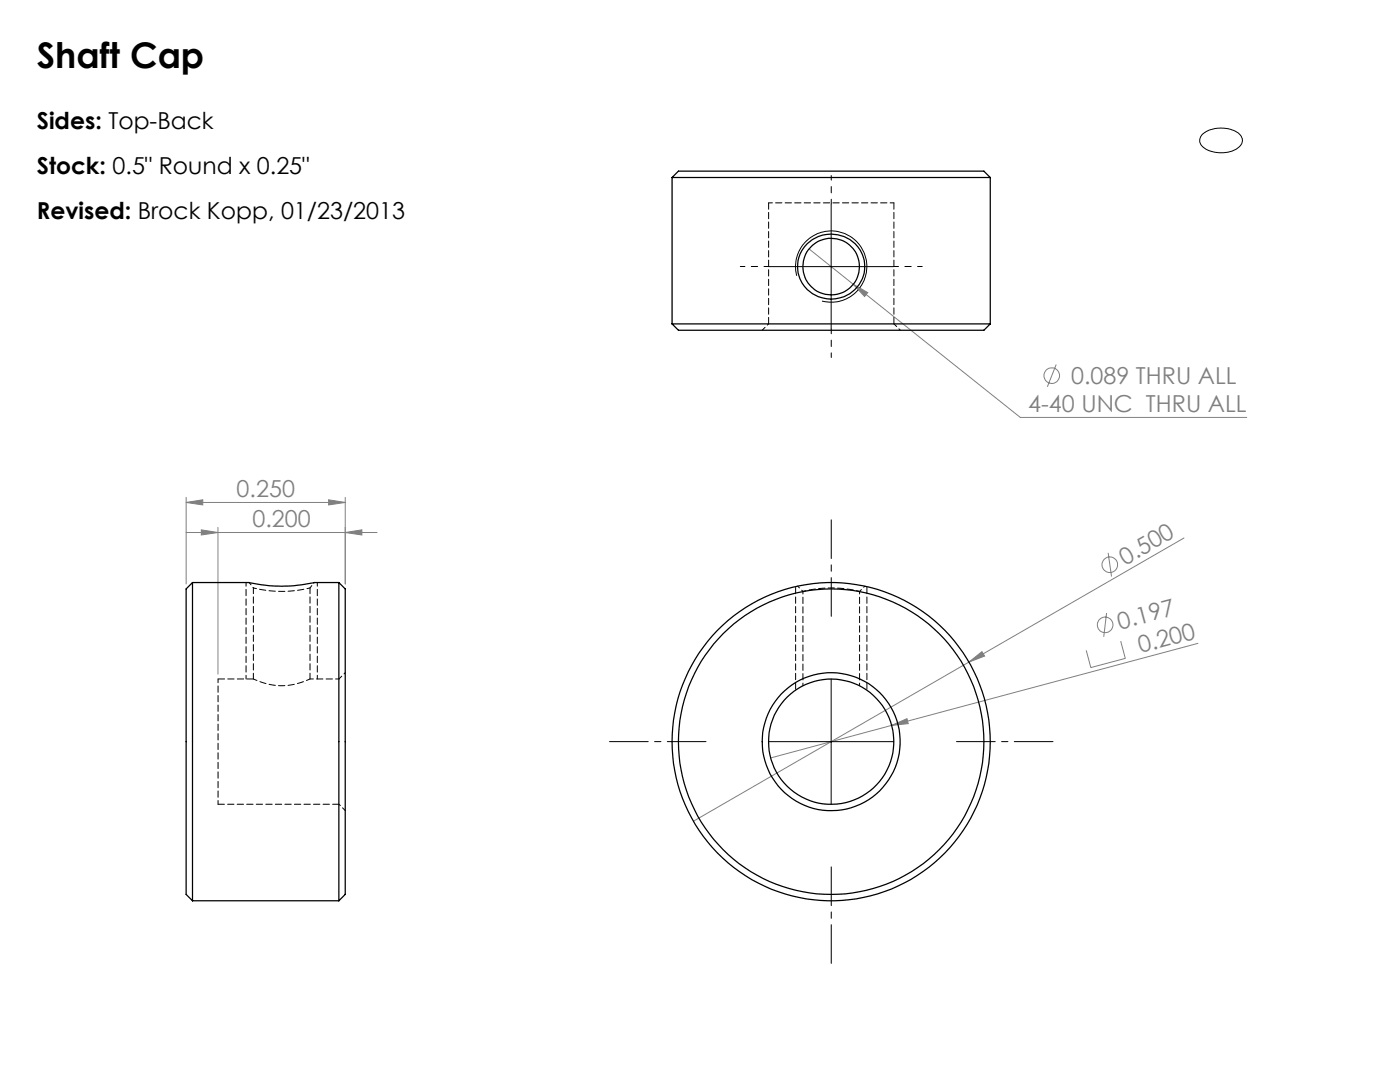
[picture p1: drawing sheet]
<svg xmlns="http://www.w3.org/2000/svg" width="279mm" height="216mm" viewBox="0 0 279 216" stroke-linecap="round" stroke-linejoin="round" font-family="sans-serif">
<g fill="none" stroke="#808080" stroke-width=".2">
<path d="M161.5 49.7l8.8 7M170.3 56.7l2.9 1.7-.7 .8zM170.3 56.7l33.3 26.6h45.2M210.8 72.7l-1.8 4.5M37.1 99.2v17.3M65.6 99.7l3.3 .6-3.3 .5zM68.9 99.2v17.3M37.1 100.3l3.4-.6v1.1zM37.1 100.3h31.8M37.1 106.3h38.1M40.2 105.7l3.3 .6-3.3 .5zM43.5 105.2v29.3"/>
<path d="M68.9 106.3l3.3-.6v1.1zM221.2 110.3l.6 4.7M236.3 107.4l-42.9 24.7M193.4 132.1l2.6-2.1 .5 .9zM193.4 132.1l-55 31.8M220.8 122.3l-.5 4.8M223.7 127.9l.9 3.5-6.9 1.8-.9-3.4M239.1 128.4l-85.3 22.8M177.9 144.7l3.1-1.3 .3 1z"/>
<circle cx="209.9" cy="75" r="1.55"/>
<circle cx="221.5" cy="112.7" r="1.56"/>
<circle cx="220.6" cy="124.7" r="1.56"/>
</g>
<path d="M239.9 26.9a6 6 0 0 1 7.6 0 1.79 1.79 0 0 1-.7 2.8 6.3 6.3 0 0 1-6.8-.5 1.62 1.62 0 0 1-.1-2.3zM153.4 53.2h25M159 55a7.1 7.1 0 0 1 6.3-8.9 7.1 7.1 0 0 1 7.7 7.7 7.1 7.1 0 0 1-9 6.3M165.9 40.7v25M165.9 135.5v25M153.4 148h25" fill="none" stroke="#000" stroke-width=".2"/>
<path d="M153.4 53.2h-5.7M165.9 40.7v-5.7M178.4 53.2h5.6M165.9 65.7v5.6" fill="none" stroke="#000" stroke-width=".2" stroke-dasharray="15.2 1.3 1.3 1.3" stroke-dashoffset="14.3"/>
<path d="M49.1 135.5v-19.3M63.3 135.5v-19.3" fill="none" stroke="#000" stroke-width=".2" stroke-dasharray="1.3 .6" stroke-dashoffset=".5"/>
<path d="M158.8 137.7v-20.7M173 137.7v-20.7" fill="none" stroke="#000" stroke-width=".2" stroke-dasharray="1.3 .6" stroke-dashoffset="-.2"/>
<path d="M165.9 123v-19.3M140.9 148h-19.3M190.9 148h19.2M165.9 173v19.2" fill="none" stroke="#000" stroke-width=".2" stroke-dasharray="15.2 1.3 1.3 1.3" stroke-dashoffset="7.5"/>
<g fill="#808080">
<path d="M177.9 144.7l3.1-1.3 .3 1z"/>
<path d="M193.4 132.1l2.6-2.1 .5 .9z"/>
<path d="M65.6 99.7l3.3 .6-3.3 .5zM37.1 100.3l3.4-.6v1.1z"/>
<path d="M170.3 56.7l2.2 2.5 .7-.8zM40.2 105.7l3.3 .6-3.3 .5zM68.9 106.3l3.3-.6v1.1z"/>
</g>
<g fill="none" stroke="#000" stroke-width=".25">
<path d="M134.1 35.4h63.5M134.1 35.4l1.3-1.3h61l1.2 1.3M134.1 35.4v29.2M197.6 35.4v29.2M161.1 48.6a6.7 6.7 0 0 1 7.8-1.2 6.7 6.7 0 0 1 3.6 7.1 6.7 6.7 0 0 1-7.2 5.2 6.7 6.7 0 0 1-6.1-6.5v-.6a6.1 6.1 0 0 1 1.9-4zM134.1 64.6h63.5M134.1 64.6l1.3 1.3h61l1.2-1.3M38.4 116.2l-1.3 1.3v61l1.3 1.2M38.4 116.2v63.5M38.4 116.2h11.3a28.8 28.8 0 0 0 13 0h4.9M67.6 116.2v63.5M67.6 116.2l1.3 1.3v61l-1.3 1.2"/>
<path d="M38.4 179.7h29.2"/>
<circle cx="165.9" cy="53.2" r="5.6"/>
<circle cx="165.9" cy="148" r="30.5"/>
<circle cx="165.9" cy="148" r="31.8"/>
<circle cx="165.9" cy="148" r="13.8"/>
<circle cx="165.9" cy="148" r="12.5"/>
</g>
<path d="M50.6 117.3l.7 .2a23.4 23.4 0 0 0 7.1 .4l3.5-.6M160.2 118l2.7-.5 3-.2M165.9 117.3a23.5 23.5 0 0 1 5.6 .7M67.6 135.5h-5.7" fill="none" stroke="#000" stroke-width=".2" stroke-dasharray="1.3 .6" stroke-dashoffset=".6"/>
<path d="M49.7 116.2l.9 1.1M61.9 117.3l.8-1.1M159.2 116.9l1 1.1M171.5 118l1.1-1.1M171.5 136.8v-18.8" fill="none" stroke="#000" stroke-width=".2" stroke-dasharray="1.3 .6" stroke-dashoffset=".7"/>
<path d="M160.2 118v18.8" fill="none" stroke="#000" stroke-width=".2" stroke-dasharray="1.3 .6" stroke-dashoffset=".8"/>
<path d="M178.4 40.5h-25M43.5 135.5v25M50.6 135.5a12.5 12.5 0 0 0 11.2 0h.1" fill="none" stroke="#000" stroke-width=".2" stroke-dasharray="1.3 .6" stroke-dashoffset=".5"/>
<path d="M153.4 64.6l-1.3 1.3M179.7 65.9l-1.3-1.3M68.9 134.2l-1.3 1.3M67.6 160.5l1.3 1.2" fill="none" stroke="#000" stroke-width=".2" stroke-dasharray="1.3 .6" stroke-dashoffset=".9"/>
<path d="M153.4 40.5v24.1M178.4 64.6v-24.1M50.6 135.5h-7.1M43.5 160.5h24.1" fill="none" stroke="#000" stroke-width=".2" stroke-dasharray="1.3 .6"/>
<path d="M50.6 117.3v18.2M61.9 135.5v-18.2" fill="none" stroke="#000" stroke-width=".2" stroke-dasharray="1.3 .6" stroke-dashoffset=".1"/>
<text font-size="7.1" x="7.4" y="13.6">Shaft Cap</text>
<g font-size="4.7">
<text x="7.4" y="25.7">Sides: Top-Back</text>
<text x="7.4" y="34.7">Stock: 0.5&quot; Round x 0.25&quot;</text>
<text x="7.4" y="43.8">Revised: Brock Kopp, 01/23/2013</text>
</g>
<g font-size="4.7" fill="#808080">
<text x="213.8" y="76.6">0.089 THRU ALL</text>
<text x="205.2" y="82.3">4-40 UNC THRU ALL</text>
<text x="47.2" y="99.2">0.250</text>
<text x="50.4" y="105.2">0.200</text>
<text x="224.6" y="112.9" transform="rotate(-30 224.6 112.9)">0.500</text>
<text x="223.5" y="125.7" transform="rotate(-15 223.5 125.7)">0.197</text>
<text x="227.6" y="130.4" transform="rotate(-15 227.6 130.4)">0.200</text>
</g>
</svg>
